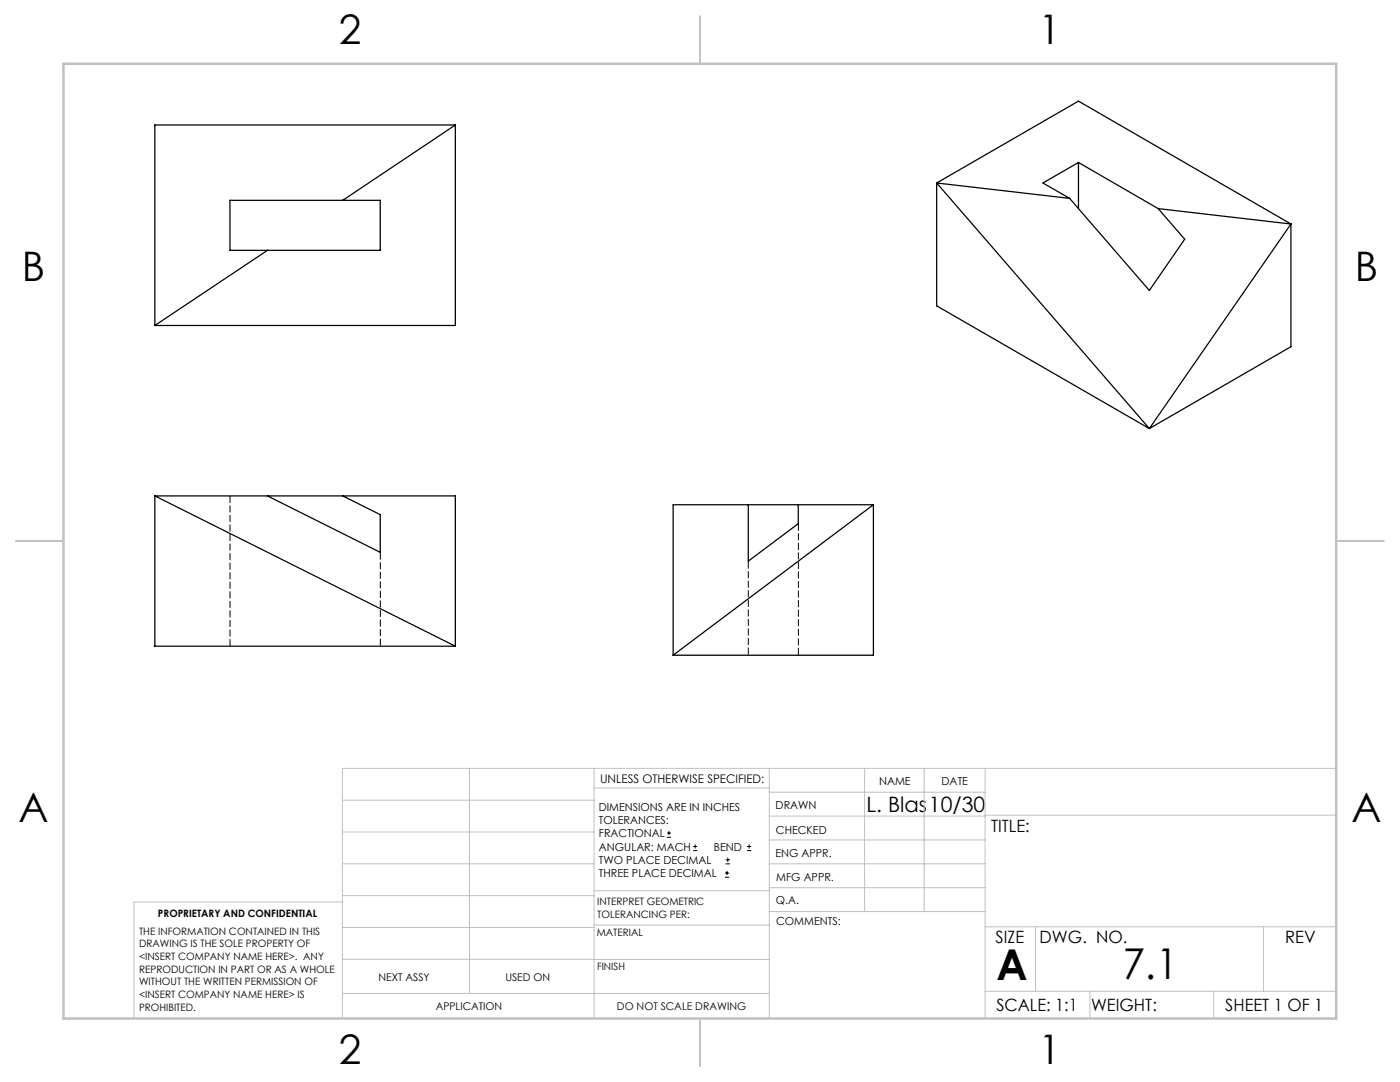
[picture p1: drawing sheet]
<svg xmlns="http://www.w3.org/2000/svg" width="279mm" height="216mm" viewBox="0 0 279 216" stroke-linecap="round" stroke-linejoin="round" font-family="sans-serif">
<g fill="none" stroke="#000" stroke-width=".2">
<path d="M133.1 167.1h.8M133.1 166.2h.8M133.5 165.8v.9M138.3 169.7h.8M138.3 168.9h.8M138.7 168.5v.8M144.7 175h.8M144.7 174.2h.8M144.8 172.4h.9M144.8 171.6h.9M145.1 173.8v.8M145.2 171.1v.9"/>
<path d="M149.1 169.7h.8M149.1 168.9h.8M149.5 168.5v.8"/>
</g>
<g fill="none" stroke="#c0c0c0" stroke-width=".2">
<path d="M68.3 159.7h50.3M93.7 153.3v44.9M118.6 153.3v49.9M118.6 157.2h34.9M153.5 153.3v49.9M153.5 158.1h43.1M172.5 153.3v28.6M184.4 153.3v28.6M196.6 153.3v49.9M266.7 153.3h-198.4v49.9M68.3 178.7h50.3M68.3 172.4h50.3"/>
<path d="M68.3 166h50.3M68.3 180h-41.6v23.2M118.6 177.7h35M153.5 167.6h43.1M153.5 162.8h43.1M153.5 172.4h43.1M153.5 177.1h43.1M196.6 162.7h70.1M68.3 198.2h85.2M68.3 191.4l85.2 .1M68.3 185.1h50.3M118.6 184.6h35"/>
<path d="M153.6 181.9h43M196.6 197.8h70.1M196.6 184.9h70.1M206.7 184.9v12.9M217.5 197.8v5.4M242.2 197.8v5.4M252.2 184.9v12.9"/>
</g>
<path d="M139.7 3.2v9.5M3.1 107.9h9.6M266.7 107.9h9.5M139.7 203.2v9.6" fill="none" stroke="#c0c0c0" stroke-width=".25"/>
<path d="M12.7 12.7h254v190.5h-254z" fill="none" stroke="#c0c0c0" stroke-width=".5"/>
<g fill="none" stroke="#000" stroke-width=".25">
<path d="M45.9 40h30v10h-30zM90.9 24.9v40h-60M90.9 24.9l-22.5 15.1M90.9 24.9h-60v40M186.9 36.5l42.5 49M186.9 36.5l26.6 3.1M186.9 36.5v24.5l42.5 24.5M186.9 36.5l28.3-16.3 42.4 24.5M213.5 39.6l15.9 18.4 7-10.3-5.3-6.1M215.2 32.4l-7.1 4.1 5.4 3.1M215.2 32.4l15.9 9.2M215.2 32.4v9.2"/>
<path d="M53.4 50l-22.5 14.9M231.1 41.6l26.5 3.1M257.6 44.7v24.5l-28.2 16.3M257.6 44.7l-28.2 40.8M30.9 99h60v29.9M30.9 99v29.9h60M30.9 99l60 29.9M53.4 99l22.5 11.2v-7.5l-7.5-3.7M149.3 100.7v11.3l10-7.5v-3.8M174.3 100.7v30h-40M174.3 100.7l-40 30M174.3 100.7h-40v30"/>
</g>
<path d="M75.9 128.9v-18.7M149.3 130.7v-18.7" fill="none" stroke="#000" stroke-width=".2" stroke-dasharray="1.3 .6" stroke-dashoffset="-.2"/>
<path d="M45.9 128.9v-30M159.3 130.7v-26.2" fill="none" stroke="#000" stroke-width=".2" stroke-dasharray="1.3 .6" stroke-dashoffset="-.1"/>
<g font-size="8.5">
<text x="198.9" y="195.5">A</text>
<text x="224.1" y="195.4">7.1</text>
</g>
<g font-size="8.1">
<text x="67.6" y="8.9">2</text>
<text x="207.3" y="8.9">1</text>
<text x="4.4" y="56.2">B</text>
<text x="270.4" y="56.2">B</text>
<text x="3.7" y="164.1">A</text>
<text x="269.7" y="164.1">A</text>
<text x="67.6" y="212.4">2</text>
<text x="207.3" y="212.4">1</text>
</g>
<g font-size="4.2">
<text x="172.9" y="162">L. Blas</text>
<text x="185.4" y="162">10/30</text>
</g>
<g font-size="3.4">
<text x="197.8" y="166">TITLE:</text>
<text x="198.7" y="188.1">SIZE</text>
<text x="207.5" y="188.1">DWG. NO.</text>
<text x="256.5" y="188.2">REV</text>
<text x="198.8" y="201.7">SCALE: 1:1</text>
<text x="217.7" y="201.8">WEIGHT:</text>
<text x="244.5" y="201.7">SHEET 1 OF 1</text>
</g>
<text font-size="2.4" x="119.8" y="156.2">UNLESS OTHERWISE SPECIFIED:</text>
<g font-size="2.2">
<text x="119.5" y="161.8">DIMENSIONS ARE IN INCHES</text>
<text x="154.8" y="161.4">DRAWN</text>
<text x="175.4" y="156.6">NAME</text>
<text x="187.9" y="156.7">DATE</text>
<text x="119.5" y="164.4">TOLERANCES:</text>
<text x="119.5" y="167.1">FRACTIONAL</text>
<text x="154.9" y="166.3">CHECKED</text>
<text x="119.5" y="169.7">ANGULAR: MACH</text>
<text x="119.5" y="172.4">TWO PLACE DECIMAL</text>
<text x="142.5" y="169.7">BEND</text>
<text x="154.8" y="171">ENG APPR.</text>
<text x="119.5" y="175">THREE PLACE DECIMAL</text>
<text x="154.9" y="175.7">MFG APPR.</text>
<text x="154.9" y="180.4">Q.A.</text>
<text x="154.9" y="184.6">COMMENTS:</text>
</g>
<g font-size="2.1">
<text x="75.5" y="195.7">NEXT ASSY</text>
<text x="100.9" y="195.7">USED ON</text>
<text x="86.9" y="201.5">APPLICATION</text>
<text x="123.1" y="201.6">DO NOT SCALE DRAWING</text>
</g>
<g font-size="2">
<text x="31.5" y="182.9">PROPRIETARY AND CONFIDENTIAL</text>
<text x="119.2" y="180.6">INTERPRET GEOMETRIC</text>
<text x="119.2" y="183.1">TOLERANCING PER:</text>
<text x="27.8" y="186.5">THE INFORMATION CONTAINED IN THIS</text>
<text x="27.8" y="189">DRAWING IS THE SOLE PROPERTY OF</text>
<text x="27.8" y="191.6">&lt;INSERT COMPANY NAME HERE&gt;. ANY</text>
<text x="119.1" y="186.7">MATERIAL</text>
<text x="27.8" y="194.1">REPRODUCTION IN PART OR AS A WHOLE</text>
<text x="27.8" y="196.6">WITHOUT THE WRITTEN PERMISSION OF</text>
<text x="119.1" y="193.5">FINISH</text>
<text x="27.8" y="199.1">&lt;INSERT COMPANY NAME HERE&gt; IS</text>
<text x="27.8" y="201.7">PROHIBITED.</text>
</g>
</svg>
